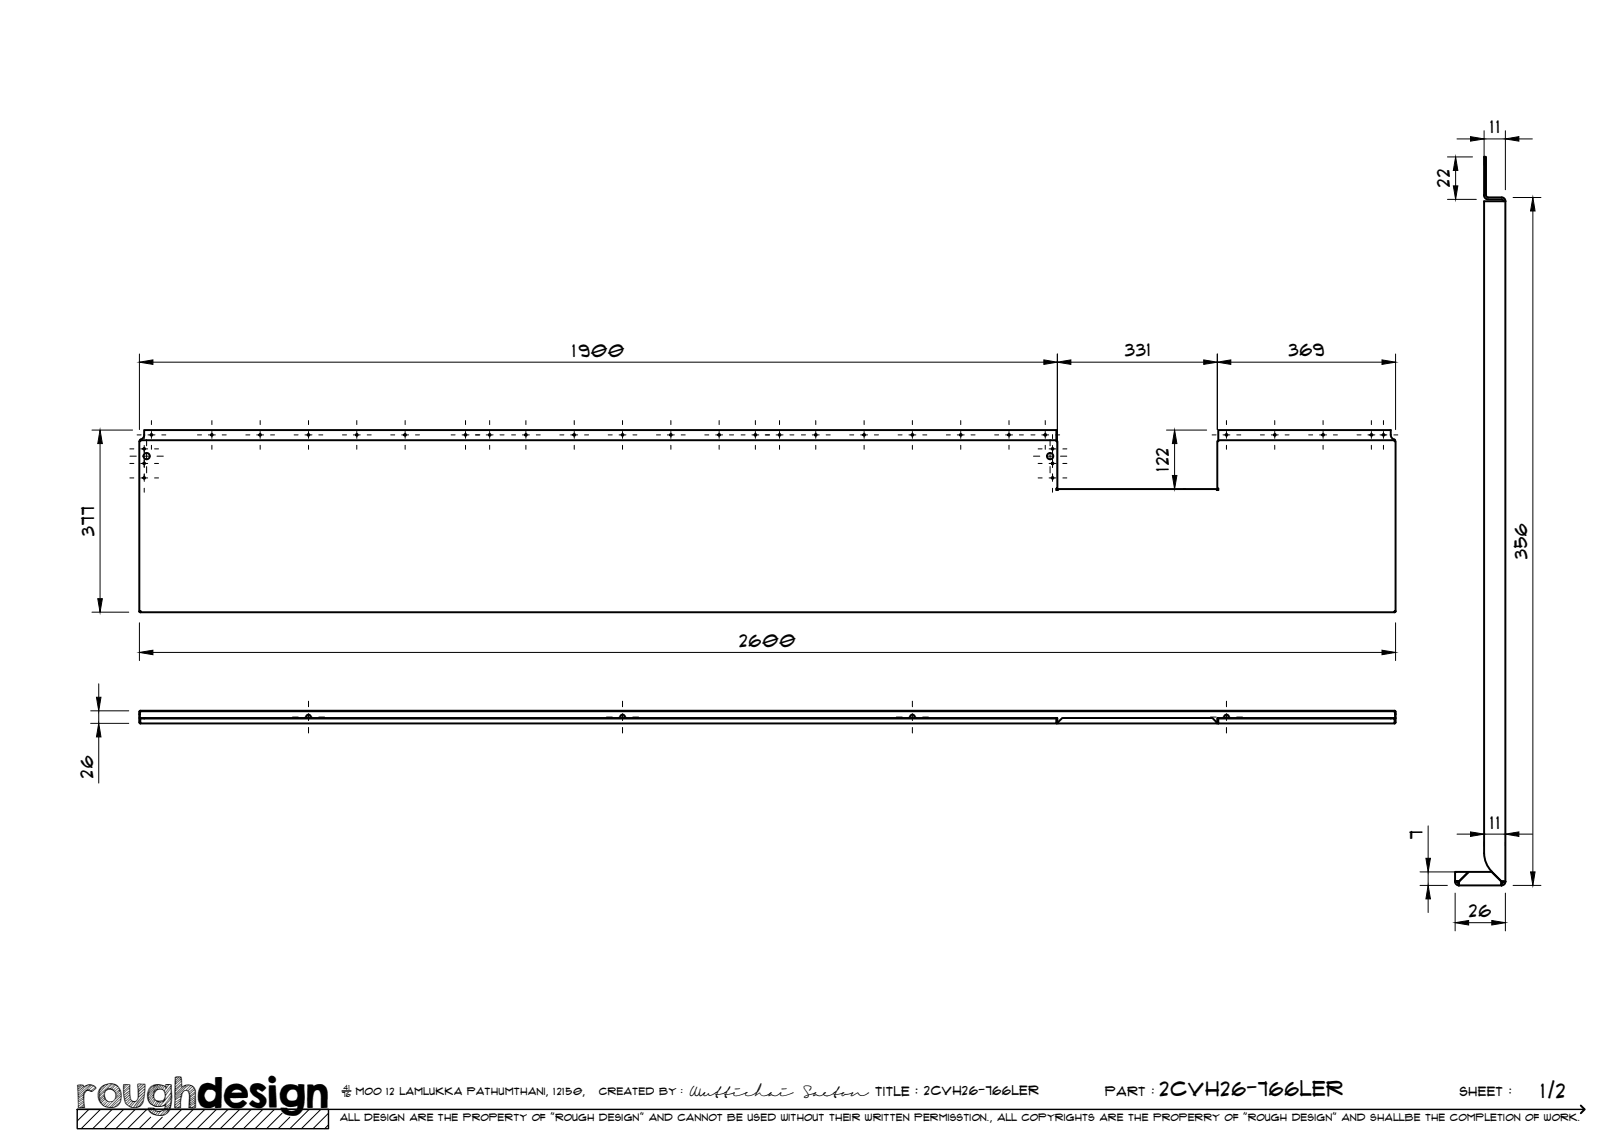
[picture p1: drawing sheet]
<svg xmlns="http://www.w3.org/2000/svg" width="420mm" height="297mm" viewBox="0 0 420 297" stroke-linecap="round" stroke-linejoin="round" font-family="sans-serif">
<!-- layer: Visible -->
<g fill="none" stroke="#000" stroke-width=".51">
<path d="M384 50.5h.5M388.5 51.1l-3.8-.1a6.6 6.6 0 0 1-.2-3.4v-7h-.5v8.6a2.28 2.28 0 0 0 .6 2.3l3.9 .1M388.5 51.1a1.01 1.01 0 0 1 1 1M388.5 51.6l.4 .2 .1 .3M36.3 113.8v.1M36.3 113.8h.1M36.3 113.8l.6-.4a2.16 2.16 0 0 0 .4-2.1h236v2.9h.3v12.2h-.3v.4h.4v-.3h41.1v.3h.4v-.4h-.3v-12.2h.3v-2.9h44.6a2.21 2.21 0 0 0 .4 2.1l.6 .4M273.3 113.9h-237v.3h-.3v44l.3 .1M360.8 113.8l-45.6 .1M360.8 113.9v.3h.3v44h-.3v.2h-324.5M360.8 113.8h.1M36 158.2h.3v.2z"/>
<path d="M360.8 158.3l.3-.1-.3 .2M36 184.2l.2 .6M36.1 186.9l.2 .3M36.2 186.9h.1M36.2 184.8v1M36.2 184.8l-.2 1M36.2 185.8l-.2 1.1M36.2 185.8v1.1M36.2 186.9l.1 .1M36.3 187.2h237.4M36.3 185.9v1.3M36.3 185.9h237"/>
<path d="M36.3 184.2l-.1 .6M36.3 184.2h-.1M36.3 184l324.5 .2M36.3 184v.2M36.3 184l-.1 .1M37.3 185.9l236-.1v1.4l.3-.3v-1.1l-.3 1.2M37.3 185.8l-1 .1M79.2 185.8a.62 .62 0 0 1 .6-.9 .62 .62 0 0 1 .6 .9M160.5 185.8a.62 .62 0 0 1 .6-.9 .62 .62 0 0 1 .5 .9M235.5 185.8a.62 .62 0 0 1 .6-.9 .62 .62 0 0 1 .5 .9M273.5 187.1h.2M274.8 185.8h38.9l1.1 1.1v.3h-41.1v-.3z"/>
<path d="M314.8 187.1h.2M314.9 186.9v-1.1l.2 1.1M315.1 186.9l.1 .1M316.7 185.8a.62 .62 0 0 1 .6-.9 .62 .62 0 0 1 .6 .9M359.8 185.8l-44.6 .1M359.8 185.9h1v1.3h-46M360.8 185.9l-45.6-.1v1.4l-.2-.3M360.8 183.9h-324.5l-.2 .2M360.9 186.9h.1M360.8 184.2h.1M360.8 184l.1 .1M360.8 183.9l.3 .2v.7l-.2-.6"/>
<path d="M360.9 185.8l.2-1v2.1l-.3 .3M360.9 186.9l-.1 .1M361.1 185.8l-.2 1.1M376.4 228.1a1.01 1.01 0 0 0 1 1l.1-1 2.5-2.5h5.9l2.5 2.5 .1 1h-11.1l.1-1M377 228.1v.2l.5 .3M377.4 228.1l2.5-2.5h-3.5v2.5h1h-1M384 220.8v-168.7h5.5v176M384 220.7a6.8 6.8 0 0 0 2 4.8l2.5 2.6M388.5 228.1h1M389 228.1l-.1 .2-.4 .3M389.5 228.1a1.01 1.01 0 0 1-1 1l-.1-1"/>
<circle cx="37.3" cy="116.1" r=".22"/>
<circle cx="37.3" cy="119.9" r=".22"/>
<circle cx="37.9" cy="118" r=".81"/>
<circle cx="39.2" cy="112.5" r=".22"/>
<circle cx="54.8" cy="112.5" r=".22"/>
<circle cx="67.3" cy="112.5" r=".22"/>
<circle cx="79.8" cy="112.5" r=".22"/>
<circle cx="92.3" cy="112.5" r=".22"/>
<circle cx="104.8" cy="112.5" r=".22"/>
<circle cx="120.4" cy="112.5" r=".22"/>
<circle cx="126.7" cy="112.5" r=".22"/>
<circle cx="136.1" cy="112.5" r=".22"/>
<circle cx="148.6" cy="112.5" r=".22"/>
<circle cx="161.1" cy="112.5" r=".22"/>
<circle cx="173.6" cy="112.5" r=".22"/>
<circle cx="186.1" cy="112.5" r=".22"/>
<circle cx="195.4" cy="112.5" r=".22"/>
<circle cx="201.7" cy="112.5" r=".22"/>
<circle cx="211.1" cy="112.5" r=".22"/>
<circle cx="223.6" cy="112.5" r=".22"/>
<circle cx="236.1" cy="112.5" r=".22"/>
<circle cx="248.6" cy="112.5" r=".22"/>
<circle cx="261.1" cy="112.5" r=".22"/>
<circle cx="270.4" cy="112.5" r=".22"/>
<circle cx="271.7" cy="118" r=".81"/>
<circle cx="272.3" cy="119.9" r=".22"/>
<circle cx="272.3" cy="116.1" r=".22"/>
<circle cx="317.3" cy="112.5" r=".22"/>
<circle cx="329.8" cy="112.5" r=".22"/>
<circle cx="342.3" cy="112.5" r=".22"/>
<circle cx="354.8" cy="112.5" r=".22"/>
<circle cx="357.9" cy="112.5" r=".22"/>
<circle cx="37.3" cy="123.7" r=".22"/>
<circle cx="272.3" cy="123.7" r=".22"/>
</g>
<circle cx="36.2" cy="158.2" r=".25" fill="#000"/>
<!-- layer: TitleBlock -->
<path d="M20 287h65v5h-65zM20 287h390M88.5 282.3h2.3" fill="none" stroke="#000" stroke-width=".36"/>
<path d="M409 286.1l1 .9-1 1" fill="none" stroke="#000" stroke-width=".51"/>
<g fill="none" stroke="#000" stroke-width=".26">
<path d="M23 287l-3 3.1M26 287l-5 5M29 287l-5 5M32 287l-5 5M35 287l-5 5M38 287l-5 5M39 289.1l-3 2.9M42 289.1l-3 2.9M47 287l-5 5M50 287l-5 5M53 287l-5 5M56 287l-5 5"/>
<path d="M59 287l-5 5M62 287l-5 5M65 287l-5 5M68 287l-5 5M71 287l-5 5M73 288l-4 4M75 289.1l-3 2.9M80 287l-5 5M83 287l-5 5M85 288l-4 4M85 291l-1 1"/>
</g>
<!-- layer: Smart Centers -->
<g fill="none" stroke="#000" stroke-width=".26">
<path d="M33.6 119.9h1M33.6 116.1h1M33.6 118h1.7M35.5 112.5h1M36.4 119.9h1.8M36.4 116.1h1.8M37 118h1.8M37.3 112.4v1.1M37.3 115.3v1.9M37.3 118.8v2.2M37.9 113.7v1.6M37.9 117.1v1.8"/>
<path d="M38.3 112.5h1.8M39.2 108.8v1.1M39.2 111.6v1.8M39.2 115.2v1.1M40 119.9h1M40 116.1h1M40.6 118h1.6M41.9 112.5h1M51.1 112.5h1M53.9 112.5h1.8M54.8 108.8v1.1M54.8 111.6v1.8"/>
<path d="M54.8 115.2v1.1M57.5 112.5h1M63.6 112.5h1M66.4 112.5h1.8M67.3 108.8v1.1M67.3 111.6v1.8M67.3 115.2v1.1M70 112.5h1M76.1 112.5h1M78.9 112.5h1.8M79.8 108.8v1.1M79.8 111.6v1.8"/>
<path d="M79.8 115.2v1.1M82.5 112.5h1M88.6 112.5h1M91.4 112.5h1.8M92.3 108.8v1.1M92.3 111.6v1.8M92.3 115.2v1.1M95 112.5h1M101.1 112.5h1M103.9 112.5h1.8M104.8 108.8v1.1M104.8 111.6v1.8"/>
<path d="M104.8 115.2v1.1M107.5 112.5h1M116.7 112.5h1.1M119.5 112.5h1.8M120.4 108.8v1.1M120.4 111.6v1.8M120.4 115.2v1.1M123 112.5h1.1M125.8 112.5h1.8M126.7 108.8v1.1M126.7 111.6v1.8M126.7 115.2v1.1"/>
<path d="M129.4 112.5h1M132.4 112.5h1M135.2 112.5h1.7M136.1 108.8v1.1M136.1 111.6v1.8M136.1 115.2v1.1M138.7 112.5h1.1M144.8 112.5h1.1M147.7 112.5h1.8M148.6 108.8v1.1M148.6 111.6v1.8M148.6 115.2v1.1"/>
<path d="M151.2 112.5h1.1M157.4 112.5h1M160.2 112.5h1.7M161.1 108.8v1.1M161.1 111.6v1.8M161.1 115.2v1.1M163.7 112.5h1.1M169.8 112.5h1.1M172.7 112.5h1.8M173.6 108.8v1.1M173.6 111.6v1.8M173.6 115.2v1.1"/>
<path d="M176.2 112.5h1.1M182.4 112.5h1M185.2 112.5h1.7M186.1 108.8v1.1M186.1 111.6v1.8M186.1 115.2v1.1M188.7 112.5h1.1M191.7 112.5h1.1M194.5 112.5h1.8M195.4 108.8v1.1M195.4 111.6v1.8M195.4 115.2v1.1"/>
<path d="M198 112.5h1.1M200.8 112.5h1.8M201.7 108.8v1.1M201.7 111.6v1.8M201.7 115.2v1.1M204.4 112.5h1M207.3 112.5h1.1M210.2 112.5h1.7M211.1 108.8v1.1M211.1 111.6v1.8M211.1 115.2v1.1M213.7 112.5h1.1"/>
<path d="M219.8 112.5h1.1M222.7 112.5h1.8M223.6 108.8v1.1M223.6 111.6v1.8M223.6 115.2v1.1M226.2 112.5h1.1M232.3 112.5h1.1M235.2 112.5h1.8M236.1 108.8v1.1M236.1 111.6v1.8M236.1 115.2v1.1M238.7 112.5h1.1"/>
<path d="M244.8 112.5h1.1M247.7 112.5h1.7M248.6 108.8v1.1M248.6 111.6v1.8M248.6 115.2v1.1M251.2 112.5h1.1M257.3 112.5h1.1M260.2 112.5h1.8M261 108.8v1.1M261 111.6v1.8M261 115.2v1.1M263.7 112.5h1.1"/>
<path d="M266.7 112.5h1.1M267.4 118h1.6M268.6 119.9h1M268.6 116.1h1M269.5 112.5h1.8M270.4 108.8v1.1M270.4 111.6v1.8M270.4 115.2v1.1M270.8 118h1.8M271.4 119.9h1.8M271.4 116.1h1.8M271.7 113.7v1.6"/>
<path d="M271.7 117.1v1.8M272.3 112.4v1.1M272.3 115.3v1.9M272.3 118.8v2.2M273.1 112.5h1.1M274.4 118h1.6M275 119.9h1M275 116.1h1M313.6 112.5h1M316.4 112.5h1.8M317.3 108.8v1.1M317.3 111.6v1.8"/>
<path d="M317.3 115.2v1.1M320 112.5h1M326.1 112.5h1M328.9 112.5h1.8M329.8 108.8v1.1M329.8 111.6v1.8M329.8 115.2v1.1M332.5 112.5h1M338.6 112.5h1M341.4 112.5h1.8M342.3 108.8v1.1M342.3 111.6v1.8"/>
<path d="M342.3 115.2v1.1M345 112.5h1M351.1 112.5h1M353.9 112.5h1.8M354.8 108.8v1.1M354.8 111.6v1.8M354.8 115.2v1.1M357 112.5h1.8M357.9 108.8v1.1M357.9 111.6v1.8M357.9 115.2v1.1M360.6 112.5h1"/>
<path d="M33.6 123.7h1M36.4 123.7h1.8M37.3 122.6v2M37.3 126.3v1.1M37.9 120.7v1.7M40 123.7h1M268.6 123.7h1M271.4 123.7h1.8M271.7 120.7v1.7M272.3 122.6v2M272.3 126.3v1.1M275 123.7h1"/>
<path d="M75.7 185.5h1.4M78.9 185.5h1.8M79.8 181.4v1.5M79.8 184.6v1.8M79.8 188.2v1.5M82.5 185.5h1.4M156.9 185.5h1.5M160.2 185.5h1.7M161.1 181.4v1.5M161.1 184.6v1.8M161.1 188.2v1.5M163.7 185.5h1.5"/>
<path d="M231.9 185.5h1.5M235.2 185.5h1.8M236.1 181.4v1.5M236.1 184.6v1.8M236.1 188.2v1.5M238.7 185.5h1.5M313.2 185.5h1.4M316.4 185.5h1.8M317.3 181.4v1.5M317.3 184.6v1.8M317.3 188.2v1.5M320 185.5h1.4"/>
</g>
<!-- layer: FD_Dimensions -->
<g fill="none" stroke="#000" stroke-width=".26">
<path d="M377 35.9h3.4M384 33.8v8.8M384 35.9h5.5M389.5 33.8v15.3M393 35.9h3.5M374.5 40.6h6.5M374.5 51.6h7.5M376.6 44.1v4M391.5 51.1h7.2M396.6 54.6v171M36.1 91.6v19.6M39.6 93.7h230.5"/>
<path d="M273.6 91.6v31.8M277.1 93.7h34.3M314.9 91.6v19.6M318.4 93.7h39.1M361.1 91.6v19.6M23.8 111.3h10.5M25.9 114.8v40.1M301.8 111.3h10.4M303.9 114.8v8.2M306 126.5h.9M23.8 158.4h9.5M25.5 176.9v3.5"/>
<path d="M36.1 161.1v9.8M39.6 168.8h317.9M361.1 161.1v9.8M23.5 183.9h9.8M23.5 187.2h9.8M25.5 183.9v3.3M25.5 190.7v11.9M369.5 213.7v8.4M377 215.8h3.4M384 217.9v.9M384 215.8h5.5M389.5 217.9v.9"/>
<path d="M393 215.8h3.5M367.4 229.1h7.1M367.4 225.6h9.6M369.5 225.6v3.5M369.5 232.6v3.5M376.5 231.1v9.8M380 238.7h6M389.5 231.1v9.8M391.5 229.1h7.2"/>
</g>
<g fill="#000" stroke="#000" stroke-width=".26">
<path d="M380.4 35.4l3.6 .5-3.6 .6zM389.5 35.9l3.5-.5v1.1zM376.6 40.6l.6 3.5h-1.2zM376 48.1h1.2l-.6 3.5zM396.6 51.1l.6 3.5h-1.2zM36.1 93.7l3.5-.6v1.2zM270.1 93.1l3.5 .6-3.5 .6zM273.6 93.7l3.5-.6v1.2zM311.4 93.1l3.5 .6-3.5 .6zM314.9 93.7l3.5-.6v1.2zM357.5 93.1l3.6 .6-3.6 .6zM25.9 111.3l.6 3.5h-1.2z"/>
<path d="M303.9 111.3l.6 3.5h-1.2zM303.3 123h1.2l-.6 3.5zM25.3 154.9h1.2l-.6 3.5zM36.1 168.8l3.5-.6v1.2zM357.5 168.2l3.6 .6-3.6 .6zM25 180.4h1.1l-.6 3.5zM25.5 187.2l.6 3.5h-1.1zM380.4 215.3l3.6 .5-3.6 .6zM389.5 215.8l3.5-.5v1.1zM369.5 229.1l.6 3.5h-1.2zM368.9 222.1h1.2l-.6 3.5zM376.5 238.7l3.5-.5v1.1z"/>
<path d="M386 238.2l3.5 .5-3.5 .6zM396 225.6h1.2l-.6 3.5z"/>
</g>
<text font-size="9.7" x="19.9" y="286.8">roughdesign</text>
<g font-size="5.3">
<text x="300.1" y="283.6">2CVH26-766LER</text>
<text x="398.7" y="284">1/2</text>
</g>
<g font-size="4.6">
<text x="385.6" y="34.5">11</text>
<text x="375.1" y="48.3" transform="rotate(-90 375.1 48.3)">22</text>
<text x="148.1" y="92.3">1900</text>
<text x="291.1" y="92.2">331</text>
<text x="333.4" y="92.2">369</text>
<text x="302.4" y="121.9" transform="rotate(-90 302.4 121.9)">122</text>
<text x="24.4" y="138.6" transform="rotate(-90 24.4 138.6)">377</text>
<text x="395.1" y="144.7" transform="rotate(-90 395.1 144.7)">356</text>
<text x="191.3" y="167.4">2600</text>
<text x="24.1" y="201.2" transform="rotate(-90 24.1 201.2)">26</text>
<text x="385.6" y="214.4">11</text>
<text x="368.1" y="217.2" transform="rotate(-90 368.1 217.2)">7</text>
<text x="380.1" y="237.3">26</text>
</g>
<g font-size="3.4">
<text x="178.3" y="283.5">Wuttichai</text>
<text x="208.1" y="283.5">Saeton title : 2CVH26-766LER</text>
</g>
<g font-size="3.3">
<text x="286" y="283.5">Part :</text>
<text x="377.7" y="283.5">sheet :</text>
</g>
<g font-size="2.7">
<text x="92.1" y="283.3">moo 12 Lamlukka pathumthani, 12150,</text>
<text x="155" y="283.3">created by :</text>
</g>
<text font-size="2.6" x="88" y="290.1">all design are the property of &quot;rough design&quot; and cannot be used without their written permisstion., all copyrights are the properry of &quot;rough design&quot; and shallbe the completion of work.</text>
<g font-size="1.9">
<text x="88.5" y="283.9">76</text>
<text x="88.9" y="282.1">41</text>
</g>
</svg>
